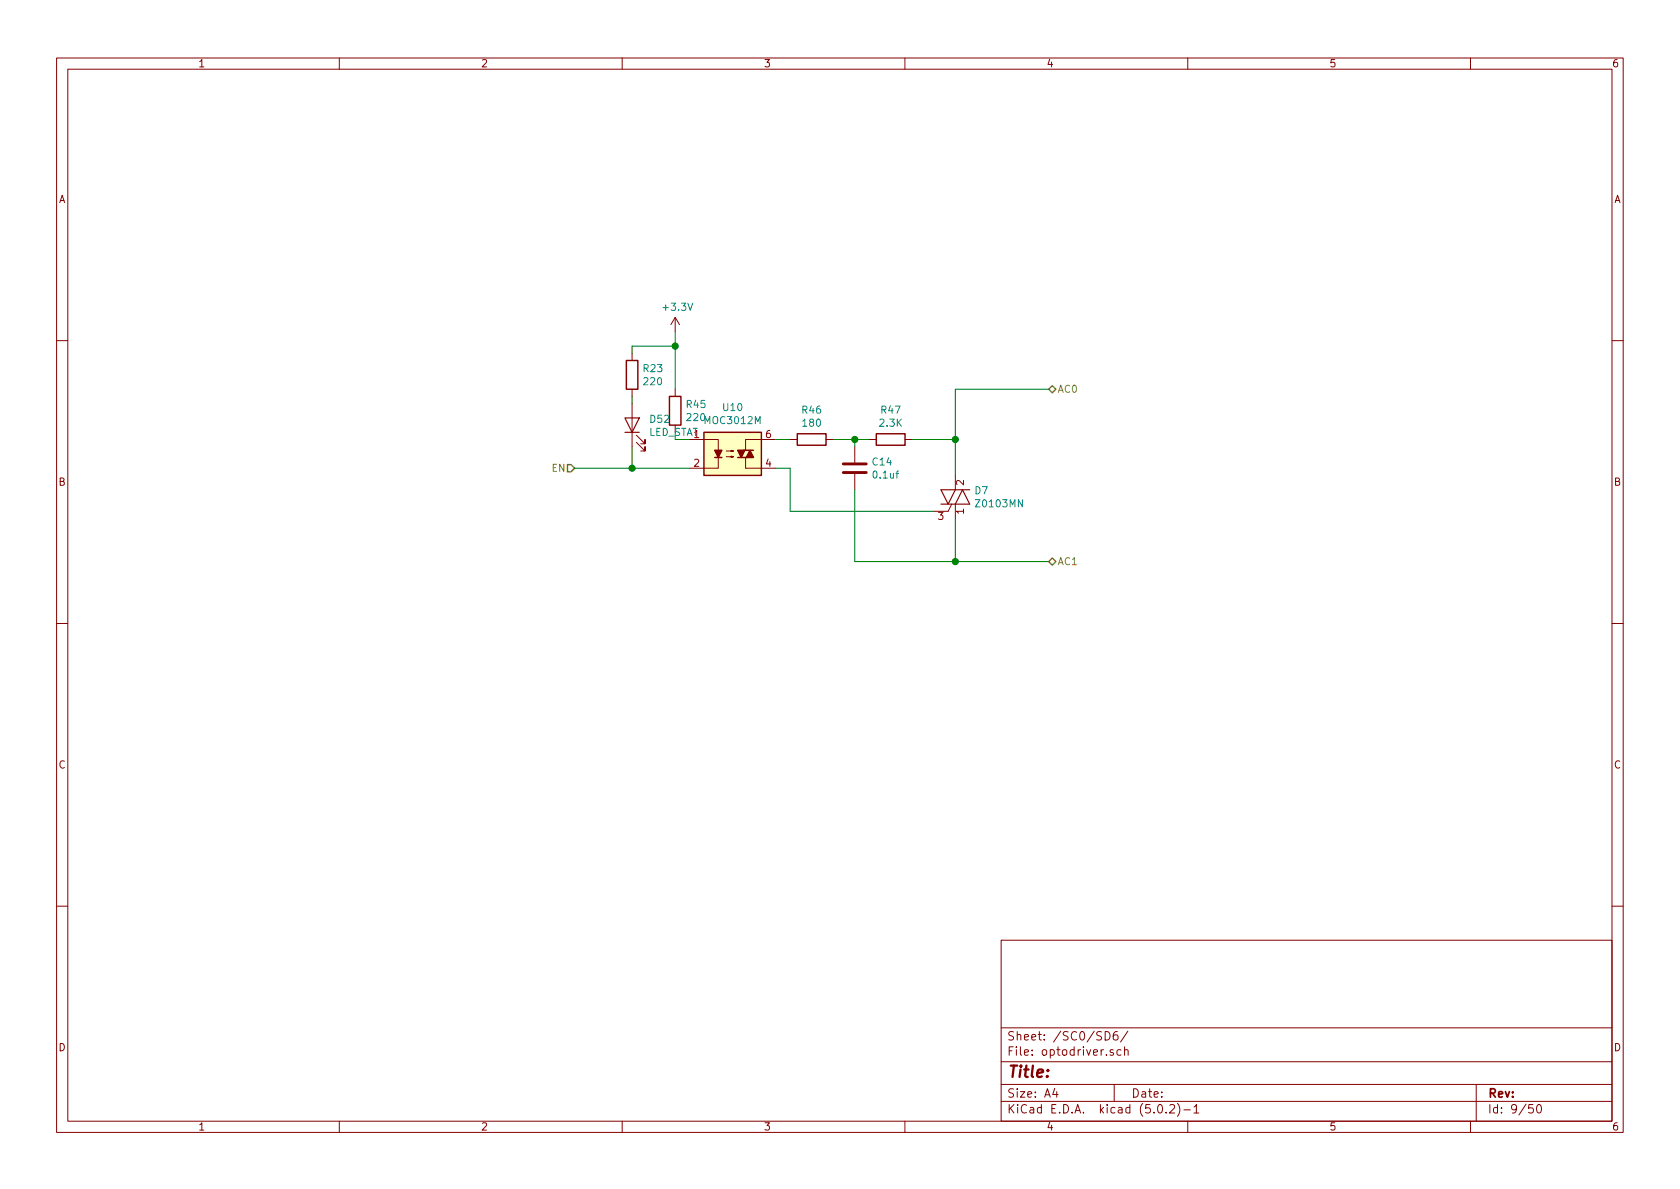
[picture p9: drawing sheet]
<svg xmlns="http://www.w3.org/2000/svg" width="297mm" height="210mm" viewBox="0 0 297 210" stroke-linecap="round" stroke-linejoin="round" font-family="sans-serif">
<g fill="none" stroke="#840000" stroke-width=".18">
<path d="M10 10.3h277v189.9h-277zM12 12.2h273v186.1h-273zM60 10.3v1.9M110 10.3v1.9M160 10.3v1.9M210 10.3v1.9M260 10.3v1.9M119.4 56.1v2.6M119.4 56.1l-.8 1.3M119.4 56.1l.7 1.3M10 60.2h2M111.8 62.5v1.2"/>
<path d="M111.8 68.8v1.3M111.8 71.4v7.6M112.5 78.2l1.5 1.6v-.8v.8h-.7M112.5 77l1.5 1.5v-.8v.8h-.7M119.4 68.8v1.3M121.9 77.7h5.1v1.9M128.4 79.8h1.3l-.4 .1v-.3l.4 .2M137.2 77.7h-5.4v1.9M139.7 77.7h1.3M146 77.7h1.3M151.1 79v2.8M153.7 77.7h1.2"/>
<path d="M160 77.7h1.3M285 60.2h2M127 80.9v1.9h-5.1M128.4 80.8h1.3l-.4 .1v-.3l.4 .2M131.8 80.9v1.9h5.4M151.1 83.8v2.8M168.3 89.1l-.7 1.3h-2.5M168.9 84.1v2.5M168.9 89.1v2.6M10 110.3h2M285 110.3h2M10 160.2h2"/>
<path d="M177 166.3h108v32h-108zM285 160.2h2M60 198.3v1.9M110 198.3v1.9M160 198.3v1.9M177 194.8h108M177 191.8h108M177 187.8h108M177 181.8h108M186.5 192.5l-.4 1h1M186.8 193v1M195.4 182.4a.76 .76 0 0 1 .9 .8 .76 .76 0 0 1-.9 .7z"/>
<path d="M196.8 185.7l-.3-.1-.2 .2v.2l.5 .2v.3h-.5M197 191.8v3M197.6 182.4a.62 .62 0 0 0-.8 .7l.1 .7 .2 .1 .5-.1 .1-.5-.1-.2-.5-.1-.3 .3M198.2 185.7l-.4-.1-.3 .3 .1 .6h.6M198.8 185.7l.3-.1 .3 .1 .1 .9M198.8 185.1v1.5M199.4 182.3l-1.3 2M204.8 195.5l.4-.2a.94 .94 0 0 1 0 1.5 .79 .79 0 0 1-.4-1.3zM206.2 196.7v.1M206.8 195.5l.2-.2h.4l.2 .2 .1 .3-.1 .2-.8 .8h.9M208.2 195.1a1.71 1.71 0 0 1 0 2.3M209.3 196.3h1.2"/>
<path d="M210 198.3v1.9M211.1 195.8l.4-.5v1.5M211.1 196.8h.9M260 198.3v1.9M261 191.8v6.5M271 195.3h-.7v.7l.2-.1 .5 .1 .1 .2-.1 .5-.2 .1-.5-.1M271.8 195.5l.4-.2a.94 .94 0 0 1 0 1.5 .79 .79 0 0 1-.4-1.3z"/>
</g>
<path d="M124.5 76.4h10.1v7.7h-10.1z" fill="#ffffc2" stroke="#ffffc2" stroke-width=".18"/>
<path d="M110.7 63.7h2.1v5.1h-2.1zM118.4 70.1h2v5.1h-2zM124.5 76.4h10.1v7.7h-10.1zM131.4 79.6h1.8M141 76.7h5v2h-5zM154.9 76.7h5.1v2h-5.1zM126.4 80.9h1.2M130.4 80.9h1.8" fill="none" stroke="#840000" stroke-width=".25"/>
<g fill="#840000" stroke="#840000" stroke-width=".25">
<path d="M126.4 79.6h1.2l-.6 1.3z"/>
<path d="M130.4 79.6h1.3l-.6 1.3z"/>
<path d="M132.6 79.6l.6 1.3h-1.2z"/>
</g>
<path d="M149.1 83.6h4.1M149.1 82h4.1" fill="none" stroke="#840000" stroke-width=".51"/>
<g fill="none" stroke="#008400" stroke-width=".18">
<path d="M119.4 58.7v10.1M111.8 70.1v1.3M111.8 79v3.8M119.4 61.2h-7.6v1.3M137.2 77.7h2.5M147.3 77.7h6.4M151.1 77.7v1.3M161.3 77.7h7.6M185.4 68.8h-16.5v15.3M101.6 82.8h20.3M137.2 82.8h2.5v7.6h25.4M151.1 86.6v12.7h34.3"/>
<path d="M168.9 91.7v7.6"/>
</g>
<g fill="#008400" stroke="#008400" stroke-width=".25">
<circle cx="168.9" cy="77.7" r=".51"/>
<circle cx="151.1" cy="77.7" r=".51"/>
<circle cx="168.9" cy="99.3" r=".51"/>
<circle cx="111.8" cy="82.8" r=".51"/>
<circle cx="119.4" cy="61.2" r=".51"/>
</g>
<path d="M185.4 68.8l.7-.6 .6 .6-.6 .7zM100.3 82.2h.7l.6 .6-.6 .6h-.7zM185.4 99.3l.7-.6 .6 .6-.6 .6z" fill="none" stroke="#848400" stroke-width=".25"/>
<path d="M110.5 73.9h2.5l-1.2 2.5zM110.5 76.4h2.5M166.4 89.1h5l-1.2-2.5-1.3 2.5M168.9 86.6l-1.3 2.5-1.2-2.5h5" fill="none" stroke="#840000" stroke-width=".2"/>
<text font-size="2.8" fill="#840000" x="178" y="190.5">Title:</text>
<g font-size="2.1" fill="#840000">
<text x="178" y="184">Sheet: /SC0/SD6/</text>
<text x="178" y="186.7">File: optodriver.sch</text>
<text x="178" y="196.9">KiCad E.D.A. kicad (5.0.2)-1</text>
<text x="178" y="194.1">Size: A4</text>
<text x="200" y="194.1">Date:</text>
<text x="263" y="194.1">Rev:</text>
<text x="263" y="196.9">Id: 9/50</text>
</g>
<g font-size="1.8" fill="#840000">
<text x="35" y="11.9">1</text>
<text x="85" y="11.9">2</text>
<text x="135" y="11.9">3</text>
<text x="185" y="11.9">4</text>
<text x="235" y="11.9">5</text>
<text x="285" y="11.9">6</text>
<text x="10.4" y="35.9">A</text>
<text x="285.4" y="35.9">A</text>
<text x="135.4" y="77.5">6</text>
<text x="122.7" y="82.5">2</text>
<text x="135.4" y="82.5">4</text>
<text x="10.4" y="85.9">B</text>
<text x="170.4" y="85.8" transform="rotate(-90 170.4 85.8)">2</text>
<text x="285.4" y="85.9">B</text>
<text x="165.9" y="91.9">3</text>
<text x="170.4" y="90.9" transform="rotate(-90 170.4 90.9)">1</text>
<text x="10.4" y="135.9">C</text>
<text x="285.4" y="135.9">C</text>
<text x="10.4" y="185.9">D</text>
<text x="285.4" y="185.9">D</text>
<text x="35" y="199.9">1</text>
<text x="85" y="199.9">2</text>
<text x="135" y="199.9">3</text>
<text x="185" y="199.9">4</text>
<text x="235" y="199.9">5</text>
<text x="285" y="199.9">6</text>
</g>
<g font-size="1.8" fill="#008484">
<text x="117.4" y="55">+3.3V</text>
<text x="113.8" y="65.8">R23</text>
<text x="113.9" y="68.1">220</text>
<text x="114.6" y="77.1">LED_STAT1</text>
<text x="115" y="74.8">D52</text>
<text x="121.4" y="72.2">R45</text>
<text x="121.6" y="74.5">220</text>
<text x="124.8" y="75">MOC3012M</text>
<text x="127.9" y="72.7">U10</text>
<text x="141.9" y="73.1">R46</text>
<text x="142" y="75.5">180</text>
<text x="155.6" y="75.5">2.3K</text>
<text x="155.9" y="73.1">R47</text>
<text x="154.3" y="82.3">C14</text>
<text x="154.5" y="84.6">0.1uf</text>
<text x="172.4" y="87.4">D7</text>
<text x="172.8" y="89.7">Z0103MN</text>
</g>
<g font-size="1.8" fill="#848400">
<text x="186.9" y="69.5">AC0</text>
<text x="97.6" y="83.4">EN</text>
<text x="186.9" y="99.9">AC1</text>
</g>
</svg>
